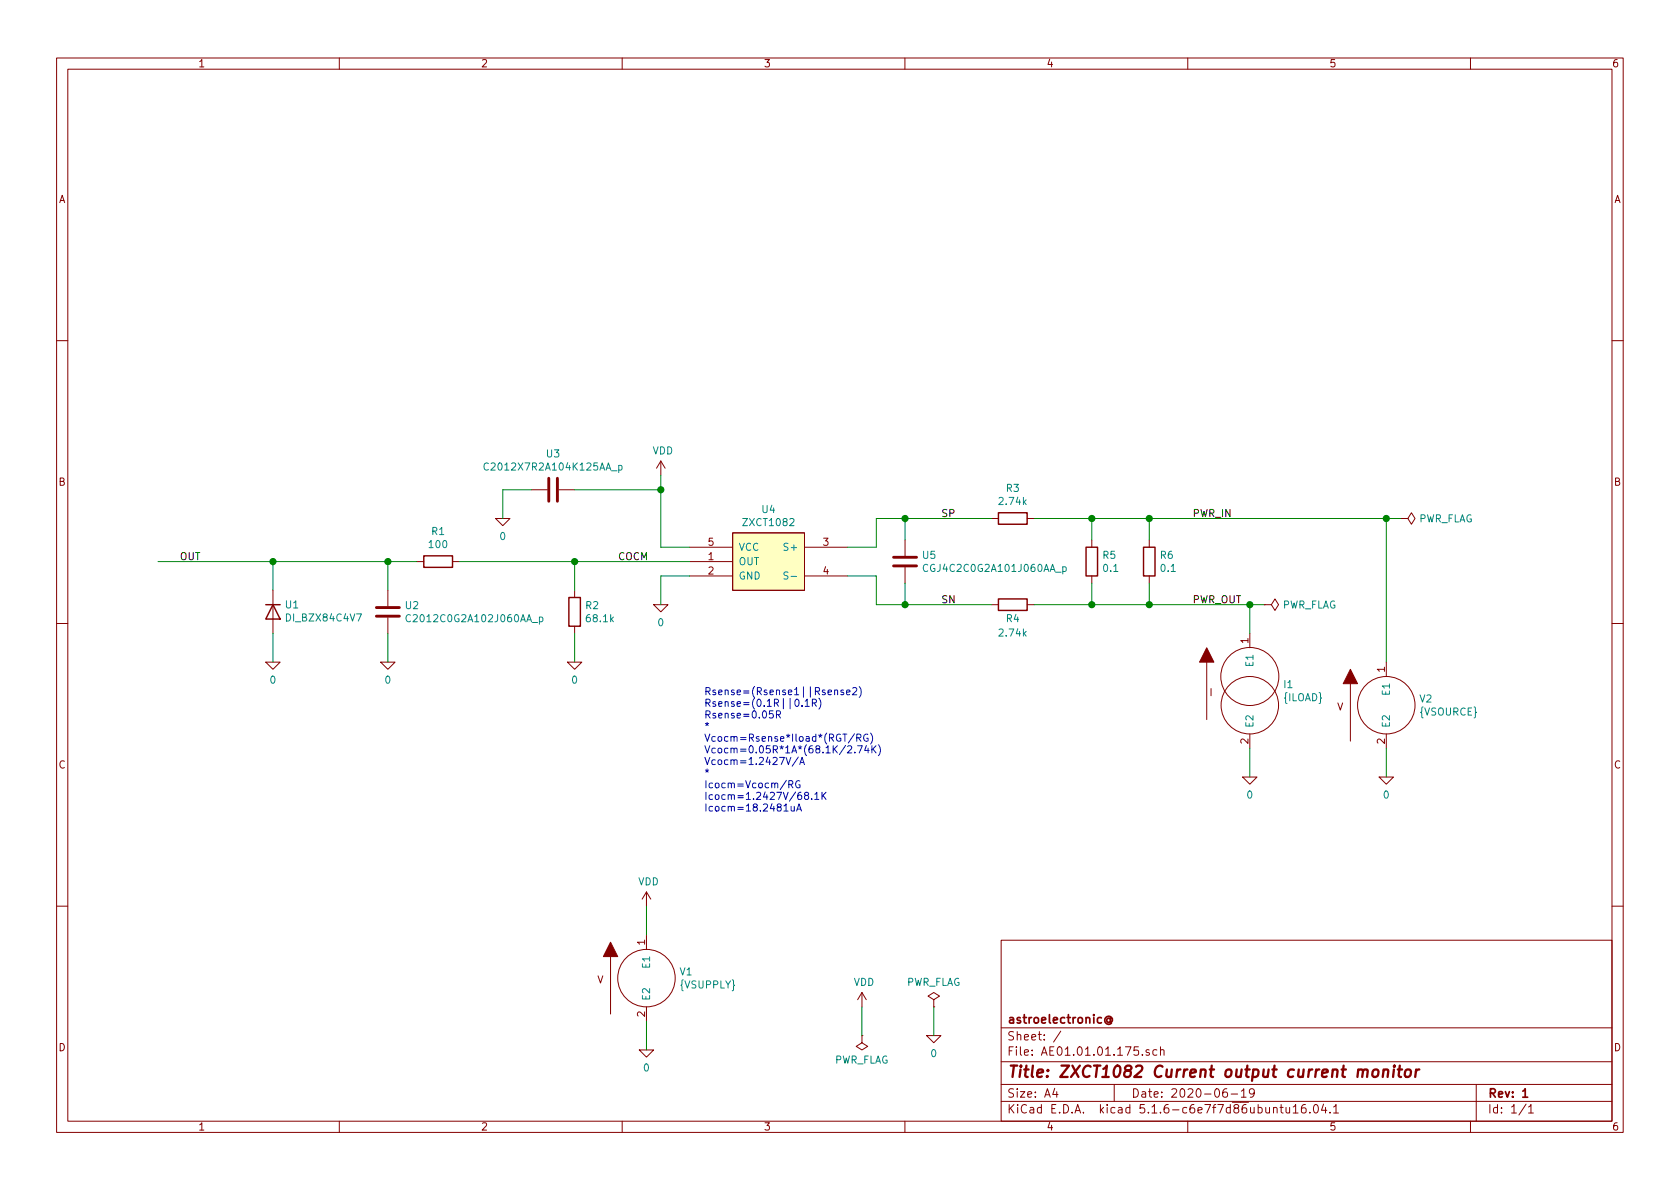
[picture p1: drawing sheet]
EESchema Schematic File Version 4
EELAYER 30 0
EELAYER END
$Descr A4 11693 8268
encoding utf-8
Sheet 1 1
Title "ZXCT1082 Current output current monitor"
Date "2020-06-19"
Rev "1"
Comp "astroelectronic@"
Comment1 ""
Comment2 ""
Comment3 ""
Comment4 ""
$EndDescr
$Comp
L AE01.17.01.000:ZXCT1082 U4
U 1 1
P 5350 3900
F 0 "U4" H 5350 4265 50  0000 C CNN
F 1 "ZXCT1082" H 5350 4174 50  0000 C CNN
F 2 "" H 5100 3400 50  0001 L BNN
F 3 "~" H 5100 3300 50  0001 L BNN
F 4 "X" H 5350 3900 50  0001 C CNN "Spice_Primitive"
F 5 "ZXCT1082" H 5350 3900 50  0001 C CNN "Spice_Model"
F 6 "Y" H 5350 3900 50  0001 C CNN "Spice_Netlist_Enabled"
F 7 "models/ZXCT1082.spice.txt" H 5350 3900 50  0001 C CNN "Spice_Lib_File"
	1    5350 3900
	1    0    0    -1  
$EndComp
Wire Wire Line
	4800 4000 4600 4000
Wire Wire Line
	4600 4000 4600 4200
$Comp
L pspice:0 #GND06
U 1 1
P 4600 4200
F 0 "#GND06" H 4600 4100 50  0001 C CNN
F 1 "0" H 4600 4077 50  0000 C CNN
F 2 "" H 4600 4200 50  0001 C CNN
F 3 "~" H 4600 4200 50  0001 C CNN
	1    4600 4200
	1    0    0    -1  
$EndComp
$Comp
L pspice:0 #GND07
U 1 1
P 6500 7200
F 0 "#GND07" H 6500 7100 50  0001 C CNN
F 1 "0" H 6500 7077 50  0000 C CNN
F 2 "" H 6500 7200 50  0001 C CNN
F 3 "~" H 6500 7200 50  0001 C CNN
	1    6500 7200
	1    0    0    -1  
$EndComp
Wire Wire Line
	6500 7200 6500 7000
$Comp
L power:PWR_FLAG #FLG02
U 1 1
P 6500 7000
F 0 "#FLG02" H 6500 7075 50  0001 C CNN
F 1 "PWR_FLAG" H 6500 7173 50  0000 C CNN
F 2 "" H 6500 7000 50  0001 C CNN
F 3 "~" H 6500 7000 50  0001 C CNN
	1    6500 7000
	1    0    0    -1  
$EndComp
Wire Wire Line
	4800 3800 4600 3800
Wire Wire Line
	4600 3800 4600 3400
$Comp
L power:VDD #PWR02
U 1 1
P 4600 3300
F 0 "#PWR02" H 4600 3150 50  0001 C CNN
F 1 "VDD" H 4615 3473 50  0000 C CNN
F 2 "" H 4600 3300 50  0001 C CNN
F 3 "" H 4600 3300 50  0001 C CNN
	1    4600 3300
	1    0    0    -1  
$EndComp
$Comp
L power:VDD #PWR03
U 1 1
P 6000 7000
F 0 "#PWR03" H 6000 6850 50  0001 C CNN
F 1 "VDD" H 6015 7173 50  0000 C CNN
F 2 "" H 6000 7000 50  0001 C CNN
F 3 "" H 6000 7000 50  0001 C CNN
	1    6000 7000
	1    0    0    -1  
$EndComp
$Comp
L power:PWR_FLAG #FLG01
U 1 1
P 6000 7200
F 0 "#FLG01" H 6000 7275 50  0001 C CNN
F 1 "PWR_FLAG" H 6000 7373 50  0000 C CNN
F 2 "" H 6000 7200 50  0001 C CNN
F 3 "~" H 6000 7200 50  0001 C CNN
	1    6000 7200
	-1   0    0    1   
$EndComp
Wire Wire Line
	6000 7200 6000 7000
$Comp
L Device:C U5
U 1 1
P 6300 3900
F 0 "U5" H 6415 3946 50  0000 L CNN
F 1 "CGJ4C2C0G2A101J060AA_p" H 6415 3855 50  0000 L CNN
F 2 "" H 6338 3750 50  0001 C CNN
F 3 "~" H 6300 3900 50  0001 C CNN
F 4 "X" H 6300 3900 50  0001 C CNN "Spice_Primitive"
F 5 "CGJ4C2C0G2A101J060AA_p" H 6300 3900 50  0001 C CNN "Spice_Model"
F 6 "Y" H 6300 3900 50  0001 C CNN "Spice_Netlist_Enabled"
F 7 "models/CGJ4C2C0G2A101J060AA_p.mod" H 6300 3900 50  0001 C CNN "Spice_Lib_File"
	1    6300 3900
	1    0    0    -1  
$EndComp
Wire Wire Line
	5900 4000 6100 4000
Wire Wire Line
	6100 3800 5900 3800
Wire Wire Line
	6100 3800 6100 3600
Wire Wire Line
	6100 4000 6100 4200
Wire Wire Line
	6100 3600 6300 3600
Wire Wire Line
	6100 4200 6300 4200
Wire Wire Line
	6300 4200 6300 4050
Wire Wire Line
	6300 3750 6300 3600
Wire Wire Line
	6300 4200 6900 4200
Connection ~ 6300 4200
$Comp
L Device:R R4
U 1 1
P 7050 4200
F 0 "R4" V 6950 4200 50  0000 C CNN
F 1 "2.74k" V 6850 4200 50  0000 C CNN
F 2 "" V 6980 4200 50  0001 C CNN
F 3 "~" H 7050 4200 50  0001 C CNN
F 4 "R" H 7050 4200 50  0001 C CNN "Spice_Primitive"
F 5 "2.74k" H 7050 4200 50  0001 C CNN "Spice_Model"
F 6 "Y" H 7050 4200 50  0001 C CNN "Spice_Netlist_Enabled"
	1    7050 4200
	0    -1   -1   0   
$EndComp
Wire Wire Line
	7200 4200 7600 4200
$Comp
L Device:R R5
U 1 1
P 7600 3900
F 0 "R5" H 7670 3946 50  0000 L CNN
F 1 "0.1" H 7670 3855 50  0000 L CNN
F 2 "" V 7530 3900 50  0001 C CNN
F 3 "~" H 7600 3900 50  0001 C CNN
F 4 "0.1" H 7600 3900 50  0001 C CNN "Spice_Model"
F 5 "Y" H 7600 3900 50  0001 C CNN "Spice_Netlist_Enabled"
F 6 "R" H 7600 3900 50  0001 C CNN "Spice_Primitive"
	1    7600 3900
	1    0    0    -1  
$EndComp
Wire Wire Line
	7600 4200 7600 4050
Wire Wire Line
	7600 3750 7600 3600
Wire Wire Line
	7600 4200 8000 4200
Connection ~ 7600 4200
$Comp
L Device:R R6
U 1 1
P 8000 3900
F 0 "R6" H 8070 3946 50  0000 L CNN
F 1 "0.1" H 8070 3855 50  0000 L CNN
F 2 "" V 7930 3900 50  0001 C CNN
F 3 "~" H 8000 3900 50  0001 C CNN
F 4 "0.1" H 8000 3900 50  0001 C CNN "Spice_Model"
F 5 "Y" H 8000 3900 50  0001 C CNN "Spice_Netlist_Enabled"
F 6 "R" H 8000 3900 50  0001 C CNN "Spice_Primitive"
	1    8000 3900
	1    0    0    -1  
$EndComp
Wire Wire Line
	7600 3600 8000 3600
Wire Wire Line
	8000 3600 8000 3750
Wire Wire Line
	8000 4050 8000 4200
$Comp
L Device:R R3
U 1 1
P 7050 3600
F 0 "R3" V 7257 3600 50  0000 C CNN
F 1 "2.74k" V 7166 3600 50  0000 C CNN
F 2 "" V 6980 3600 50  0001 C CNN
F 3 "~" H 7050 3600 50  0001 C CNN
F 4 "R" H 7050 3600 50  0001 C CNN "Spice_Primitive"
F 5 "2.74k" H 7050 3600 50  0001 C CNN "Spice_Model"
F 6 "Y" H 7050 3600 50  0001 C CNN "Spice_Netlist_Enabled"
	1    7050 3600
	0    -1   -1   0   
$EndComp
Wire Wire Line
	6900 3600 6300 3600
Connection ~ 6300 3600
Wire Wire Line
	7200 3600 7600 3600
Connection ~ 7600 3600
Wire Wire Line
	8000 4200 8700 4200
Connection ~ 8000 4200
$Comp
L pspice:ISOURCE I1
U 1 1
P 8700 4800
F 0 "I1" H 8930 4846 50  0000 L CNN
F 1 "{ILOAD}" H 8930 4755 50  0000 L CNN
F 2 "" H 8700 4800 50  0001 C CNN
F 3 "~" H 8700 4800 50  0001 C CNN
	1    8700 4800
	1    0    0    -1  
$EndComp
Wire Wire Line
	8700 4200 8700 4400
$Comp
L pspice:VSOURCE V2
U 1 1
P 9650 4900
F 0 "V2" H 9878 4946 50  0000 L CNN
F 1 "{VSOURCE}" H 9878 4855 50  0000 L CNN
F 2 "" H 9650 4900 50  0001 C CNN
F 3 "~" H 9650 4900 50  0001 C CNN
	1    9650 4900
	1    0    0    -1  
$EndComp
$Comp
L pspice:0 #GND08
U 1 1
P 8700 5400
F 0 "#GND08" H 8700 5300 50  0001 C CNN
F 1 "0" H 8700 5277 50  0000 C CNN
F 2 "" H 8700 5400 50  0001 C CNN
F 3 "~" H 8700 5400 50  0001 C CNN
	1    8700 5400
	1    0    0    -1  
$EndComp
Wire Wire Line
	8700 5200 8700 5400
$Comp
L pspice:0 #GND09
U 1 1
P 9650 5400
F 0 "#GND09" H 9650 5300 50  0001 C CNN
F 1 "0" H 9650 5277 50  0000 C CNN
F 2 "" H 9650 5400 50  0001 C CNN
F 3 "~" H 9650 5400 50  0001 C CNN
	1    9650 5400
	1    0    0    -1  
$EndComp
Wire Wire Line
	9650 5200 9650 5400
Wire Wire Line
	9650 4600 9650 3600
Wire Wire Line
	9650 3600 8000 3600
Connection ~ 8000 3600
Wire Wire Line
	4000 3900 4800 3900
Wire Wire Line
	4000 3900 4000 4100
$Comp
L Device:R R2
U 1 1
P 4000 4250
F 0 "R2" H 4070 4296 50  0000 L CNN
F 1 "68.1k" H 4070 4205 50  0000 L CNN
F 2 "" V 3930 4250 50  0001 C CNN
F 3 "~" H 4000 4250 50  0001 C CNN
F 4 "R" H 4000 4250 50  0001 C CNN "Spice_Primitive"
F 5 "68.1k" H 4000 4250 50  0001 C CNN "Spice_Model"
F 6 "Y" H 4000 4250 50  0001 C CNN "Spice_Netlist_Enabled"
	1    4000 4250
	1    0    0    -1  
$EndComp
$Comp
L pspice:VSOURCE V1
U 1 1
P 4500 6800
F 0 "V1" H 4728 6846 50  0000 L CNN
F 1 "{VSUPPLY}" H 4728 6755 50  0000 L CNN
F 2 "" H 4500 6800 50  0001 C CNN
F 3 "~" H 4500 6800 50  0001 C CNN
	1    4500 6800
	1    0    0    -1  
$EndComp
Wire Wire Line
	4500 6500 4500 6300
$Comp
L power:VDD #PWR01
U 1 1
P 4500 6300
F 0 "#PWR01" H 4500 6150 50  0001 C CNN
F 1 "VDD" H 4515 6473 50  0000 C CNN
F 2 "" H 4500 6300 50  0001 C CNN
F 3 "" H 4500 6300 50  0001 C CNN
	1    4500 6300
	1    0    0    -1  
$EndComp
Wire Wire Line
	4500 7100 4500 7300
$Comp
L pspice:0 #GND05
U 1 1
P 4500 7300
F 0 "#GND05" H 4500 7200 50  0001 C CNN
F 1 "0" H 4500 7177 50  0000 C CNN
F 2 "" H 4500 7300 50  0001 C CNN
F 3 "~" H 4500 7300 50  0001 C CNN
	1    4500 7300
	1    0    0    -1  
$EndComp
Wire Wire Line
	3200 3900 4000 3900
Connection ~ 4000 3900
$Comp
L Device:R R1
U 1 1
P 3050 3900
F 0 "R1" V 3257 3900 50  0000 C CNN
F 1 "100" V 3166 3900 50  0000 C CNN
F 2 "" V 2980 3900 50  0001 C CNN
F 3 "~" H 3050 3900 50  0001 C CNN
F 4 "R" H 3050 3900 50  0001 C CNN "Spice_Primitive"
F 5 "100" H 3050 3900 50  0001 C CNN "Spice_Model"
F 6 "Y" H 3050 3900 50  0001 C CNN "Spice_Netlist_Enabled"
	1    3050 3900
	0    -1   -1   0   
$EndComp
Wire Wire Line
	2700 3900 2900 3900
$Comp
L Device:C U2
U 1 1
P 2700 4250
F 0 "U2" H 2815 4296 50  0000 L CNN
F 1 "C2012C0G2A102J060AA_p" H 2815 4205 50  0000 L CNN
F 2 "" H 2738 4100 50  0001 C CNN
F 3 "~" H 2700 4250 50  0001 C CNN
F 4 "X" H 2700 4250 50  0001 C CNN "Spice_Primitive"
F 5 "C2012C0G2A102J060AA_p" H 2700 4250 50  0001 C CNN "Spice_Model"
F 6 "Y" H 2700 4250 50  0001 C CNN "Spice_Netlist_Enabled"
F 7 "models/C2012C0G2A102J060AA_p.mod" H 2700 4250 50  0001 C CNN "Spice_Lib_File"
	1    2700 4250
	1    0    0    -1  
$EndComp
Wire Wire Line
	2700 4100 2700 3900
$Comp
L pspice:0 #GND04
U 1 1
P 4000 4600
F 0 "#GND04" H 4000 4500 50  0001 C CNN
F 1 "0" H 4000 4477 50  0000 C CNN
F 2 "" H 4000 4600 50  0001 C CNN
F 3 "~" H 4000 4600 50  0001 C CNN
	1    4000 4600
	1    0    0    -1  
$EndComp
Wire Wire Line
	4000 4400 4000 4600
$Comp
L pspice:0 #GND02
U 1 1
P 2700 4600
F 0 "#GND02" H 2700 4500 50  0001 C CNN
F 1 "0" H 2700 4477 50  0000 C CNN
F 2 "" H 2700 4600 50  0001 C CNN
F 3 "~" H 2700 4600 50  0001 C CNN
	1    2700 4600
	1    0    0    -1  
$EndComp
Wire Wire Line
	2700 4400 2700 4600
Wire Wire Line
	1900 3900 2700 3900
Connection ~ 2700 3900
Wire Wire Line
	1900 4100 1900 3900
$Comp
L Simulation_SPICE:DIODE U1
U 1 1
P 1900 4250
F 0 "U1" V 1946 4170 50  0000 R CNN
F 1 "DI_BZX84C4V7" V 1855 4170 50  0000 R CNN
F 2 "" H 1900 4250 50  0001 C CNN
F 3 "~" H 1900 4250 50  0001 C CNN
F 4 "Y" H 1900 4250 50  0001 L CNN "Spice_Netlist_Enabled"
F 5 "X" H 1900 4250 50  0001 L CNN "Spice_Primitive"
F 6 "DI_BZX84C4V7" H 1900 4250 50  0001 C CNN "Spice_Model"
F 7 "models/BZX84C4V7.spice.txt" H 1900 4250 50  0001 C CNN "Spice_Lib_File"
	1    1900 4250
	0    -1   -1   0   
$EndComp
$Comp
L pspice:0 #GND01
U 1 1
P 1900 4600
F 0 "#GND01" H 1900 4500 50  0001 C CNN
F 1 "0" H 1900 4477 50  0000 C CNN
F 2 "" H 1900 4600 50  0001 C CNN
F 3 "~" H 1900 4600 50  0001 C CNN
	1    1900 4600
	1    0    0    -1  
$EndComp
Wire Wire Line
	1900 4400 1900 4600
Wire Wire Line
	1100 3900 1900 3900
Connection ~ 1900 3900
Wire Wire Line
	8700 4200 8800 4200
Connection ~ 8700 4200
$Comp
L power:PWR_FLAG #FLG03
U 1 1
P 8800 4200
F 0 "#FLG03" H 8800 4275 50  0001 C CNN
F 1 "PWR_FLAG" V 8800 4328 50  0000 L CNN
F 2 "" H 8800 4200 50  0001 C CNN
F 3 "~" H 8800 4200 50  0001 C CNN
	1    8800 4200
	0    1    1    0   
$EndComp
$Comp
L power:PWR_FLAG #FLG04
U 1 1
P 9750 3600
F 0 "#FLG04" H 9750 3675 50  0001 C CNN
F 1 "PWR_FLAG" V 9750 3728 50  0000 L CNN
F 2 "" H 9750 3600 50  0001 C CNN
F 3 "~" H 9750 3600 50  0001 C CNN
	1    9750 3600
	0    1    1    0   
$EndComp
Wire Wire Line
	9750 3600 9650 3600
Connection ~ 9650 3600
Text Label 8300 3600 0    50   ~ 0
PWR_IN
Text Label 8300 4200 0    50   ~ 0
PWR_OUT
Text Label 6550 3600 0    50   ~ 0
SP
Text Label 6550 4200 0    50   ~ 0
SN
Text Label 4300 3900 0    50   ~ 0
COCM
Text Label 1250 3900 0    50   ~ 0
OUT
$Comp
L Device:C U3
U 1 1
P 3850 3400
F 0 "U3" V 3598 3400 50  0000 C CNN
F 1 "C2012X7R2A104K125AA_p" V 3689 3400 50  0000 C CNN
F 2 "" H 3888 3250 50  0001 C CNN
F 3 "~" H 3850 3400 50  0001 C CNN
F 4 "X" H 3850 3400 50  0001 C CNN "Spice_Primitive"
F 5 "C2012X7R2A104K125AA_p" H 3850 3400 50  0001 C CNN "Spice_Model"
F 6 "Y" H 3850 3400 50  0001 C CNN "Spice_Netlist_Enabled"
F 7 "models/C2012X7R2A104K125AA_p.mod" H 3850 3400 50  0001 C CNN "Spice_Lib_File"
	1    3850 3400
	0    1    1    0   
$EndComp
Wire Wire Line
	3700 3400 3500 3400
Wire Wire Line
	3500 3400 3500 3600
$Comp
L pspice:0 #GND03
U 1 1
P 3500 3600
F 0 "#GND03" H 3500 3500 50  0001 C CNN
F 1 "0" H 3500 3477 50  0000 C CNN
F 2 "" H 3500 3600 50  0001 C CNN
F 3 "~" H 3500 3600 50  0001 C CNN
	1    3500 3600
	1    0    0    -1  
$EndComp
Wire Wire Line
	4600 3400 4000 3400
Wire Wire Line
	4600 3400 4600 3300
Connection ~ 4600 3400
Text Notes 4900 5650 0    50   ~ 0
Rsense=(Rsense1||Rsense2)\nRsense=(0.1R||0.1R)\nRsense=0.05R\n*\nVcocm=Rsense*Iload*(RGT/RG)\nVcocm=0.05R*1A*(68.1K/2.74K)\nVcocm=1.2427V/A\n*\nIcocm=Vcocm/RG\nIcocm=1.2427V/68.1K\nIcocm=18.2481uA
$EndSCHEMATC
